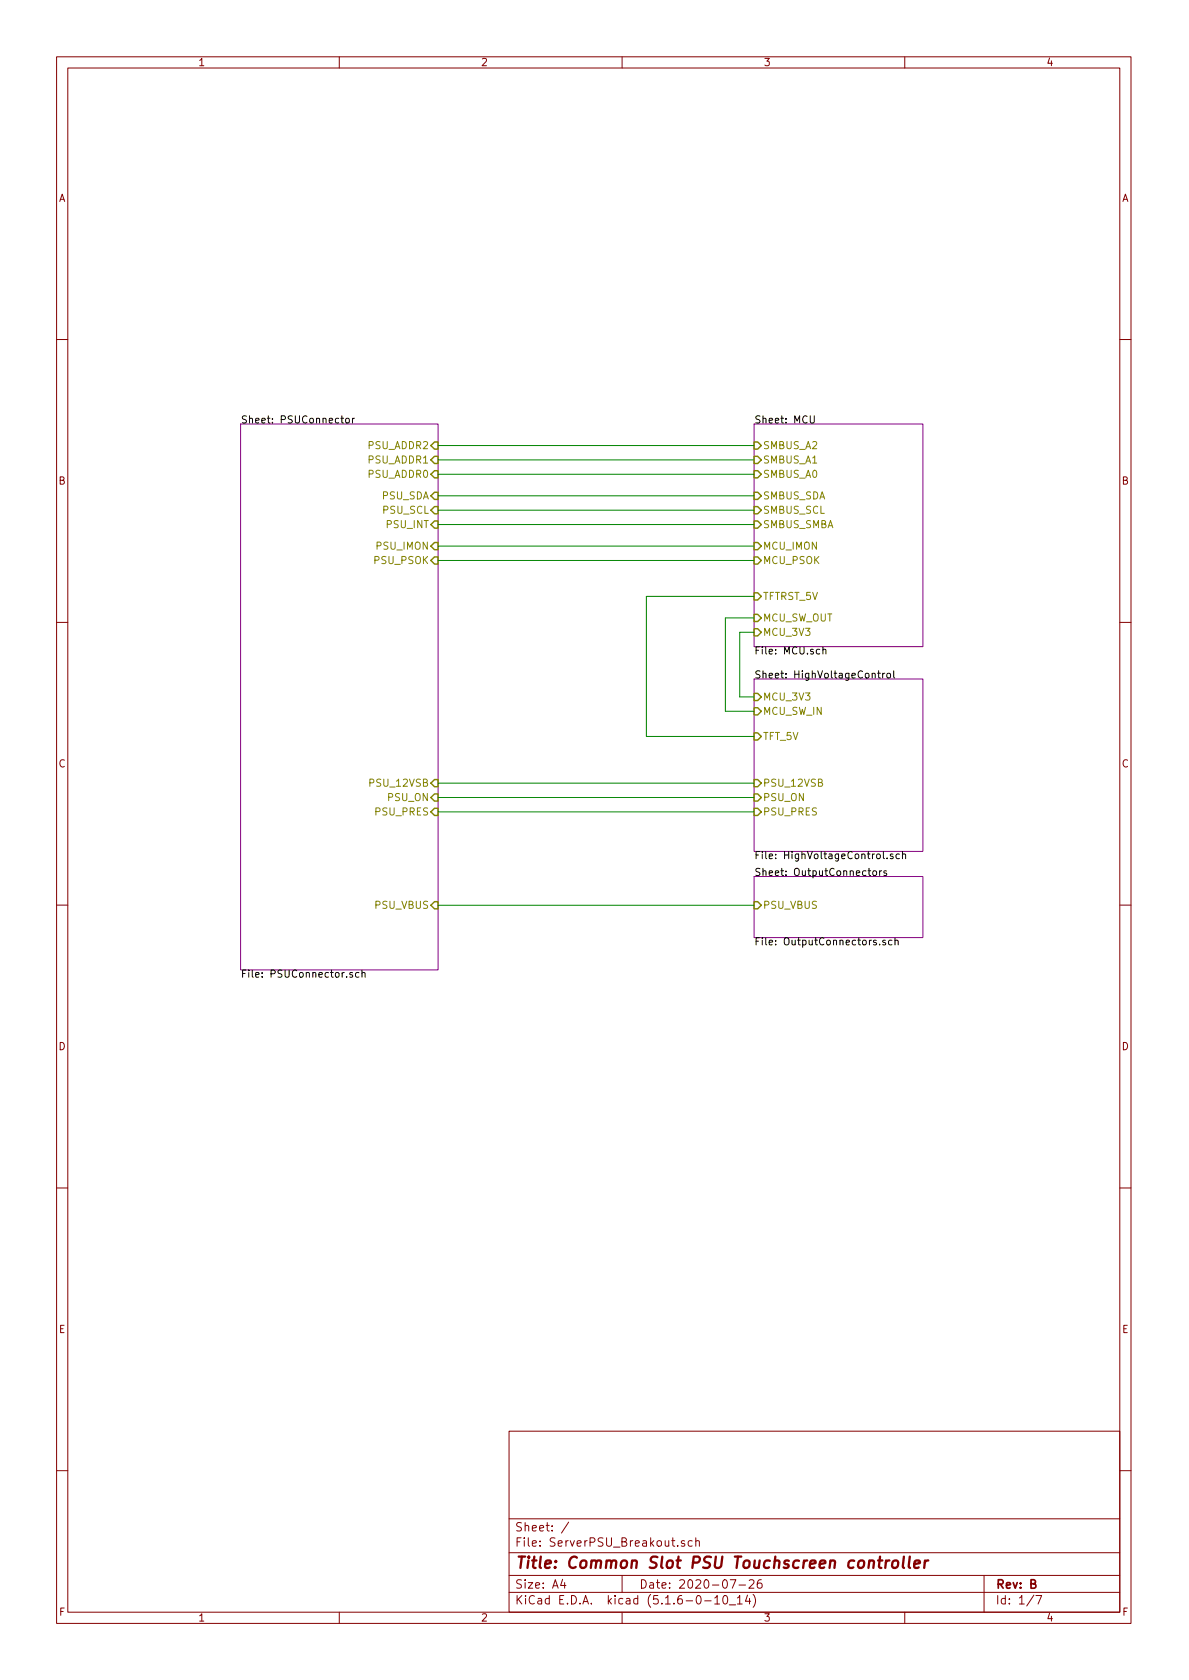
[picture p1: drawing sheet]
EESchema Schematic File Version 4
EELAYER 30 0
EELAYER END
$Descr A4 8268 11693 portrait
encoding utf-8
Sheet 1 7
Title "Common Slot PSU Touchscreen controller"
Date "2020-07-26"
Rev "B"
Comp ""
Comment1 ""
Comment2 ""
Comment3 ""
Comment4 ""
$EndDescr
$Sheet
S 5250 6100 1175 425 
U 5F02DF75
F0 "OutputConnectors" 50
F1 "OutputConnectors.sch" 50
F2 "PSU_VBUS" I L 5250 6300 50 
$EndSheet
Wire Wire Line
	5250 5650 3050 5650
Wire Wire Line
	3050 5550 5250 5550
Wire Wire Line
	3050 5450 5250 5450
Wire Wire Line
	5250 6300 3050 6300
$Sheet
S 5250 2950 1175 1550
U 5F02F4E9
F0 "MCU" 50
F1 "MCU.sch" 50
F2 "MCU_3V3" I L 5250 4400 50 
F3 "MCU_PSOK" I L 5250 3900 50 
F4 "SMBUS_SDA" I L 5250 3450 50 
F5 "SMBUS_SCL" I L 5250 3550 50 
F6 "SMBUS_SMBA" I L 5250 3650 50 
F7 "MCU_IMON" I L 5250 3800 50 
F8 "TFTRST_5V" I L 5250 4150 50 
F9 "MCU_SW_OUT" I L 5250 4300 50 
F10 "SMBUS_A0" I L 5250 3300 50 
F11 "SMBUS_A1" I L 5250 3200 50 
F12 "SMBUS_A2" I L 5250 3100 50 
$EndSheet
$Sheet
S 1675 2950 1375 3800
U 5EFF0F4B
F0 "PSUConnector" 50
F1 "PSUConnector.sch" 50
F2 "PSU_VBUS" I R 3050 6300 50 
F3 "PSU_ADDR2" I R 3050 3100 50 
F4 "PSU_ADDR1" I R 3050 3200 50 
F5 "PSU_ADDR0" I R 3050 3300 50 
F6 "PSU_12VSB" I R 3050 5450 50 
F7 "PSU_PSOK" I R 3050 3900 50 
F8 "PSU_SDA" I R 3050 3450 50 
F9 "PSU_SCL" I R 3050 3550 50 
F10 "PSU_ON" I R 3050 5550 50 
F11 "PSU_PRES" I R 3050 5650 50 
F12 "PSU_IMON" I R 3050 3800 50 
F13 "PSU_INT" I R 3050 3650 50 
$EndSheet
Wire Wire Line
	3050 3450 5250 3450
Wire Wire Line
	5250 3550 3050 3550
Wire Wire Line
	5250 3650 3050 3650
Wire Wire Line
	5250 3800 3050 3800
Wire Wire Line
	5250 3900 3050 3900
Wire Wire Line
	5050 4300 5250 4300
Wire Wire Line
	5250 4400 5150 4400
Wire Wire Line
	5150 4400 5150 4850
Wire Wire Line
	5150 4850 5250 4850
Wire Wire Line
	5050 4950 5050 4300
Wire Wire Line
	5250 4950 5050 4950
$Sheet
S 5250 4725 1175 1200
U 5F02F4C5
F0 "HighVoltageControl" 50
F1 "HighVoltageControl.sch" 50
F2 "PSU_12VSB" I L 5250 5450 50 
F3 "MCU_3V3" I L 5250 4850 50 
F4 "PSU_ON" I L 5250 5550 50 
F5 "PSU_PRES" I L 5250 5650 50 
F6 "MCU_SW_IN" I L 5250 4950 50 
F7 "TFT_5V" I L 5250 5125 50 
$EndSheet
Wire Wire Line
	5250 4150 4500 4150
Wire Wire Line
	4500 4150 4500 5125
Wire Wire Line
	4500 5125 5250 5125
Wire Wire Line
	5250 3300 3050 3300
Wire Wire Line
	3050 3200 5250 3200
Wire Wire Line
	3050 3100 5250 3100
$EndSCHEMATC
